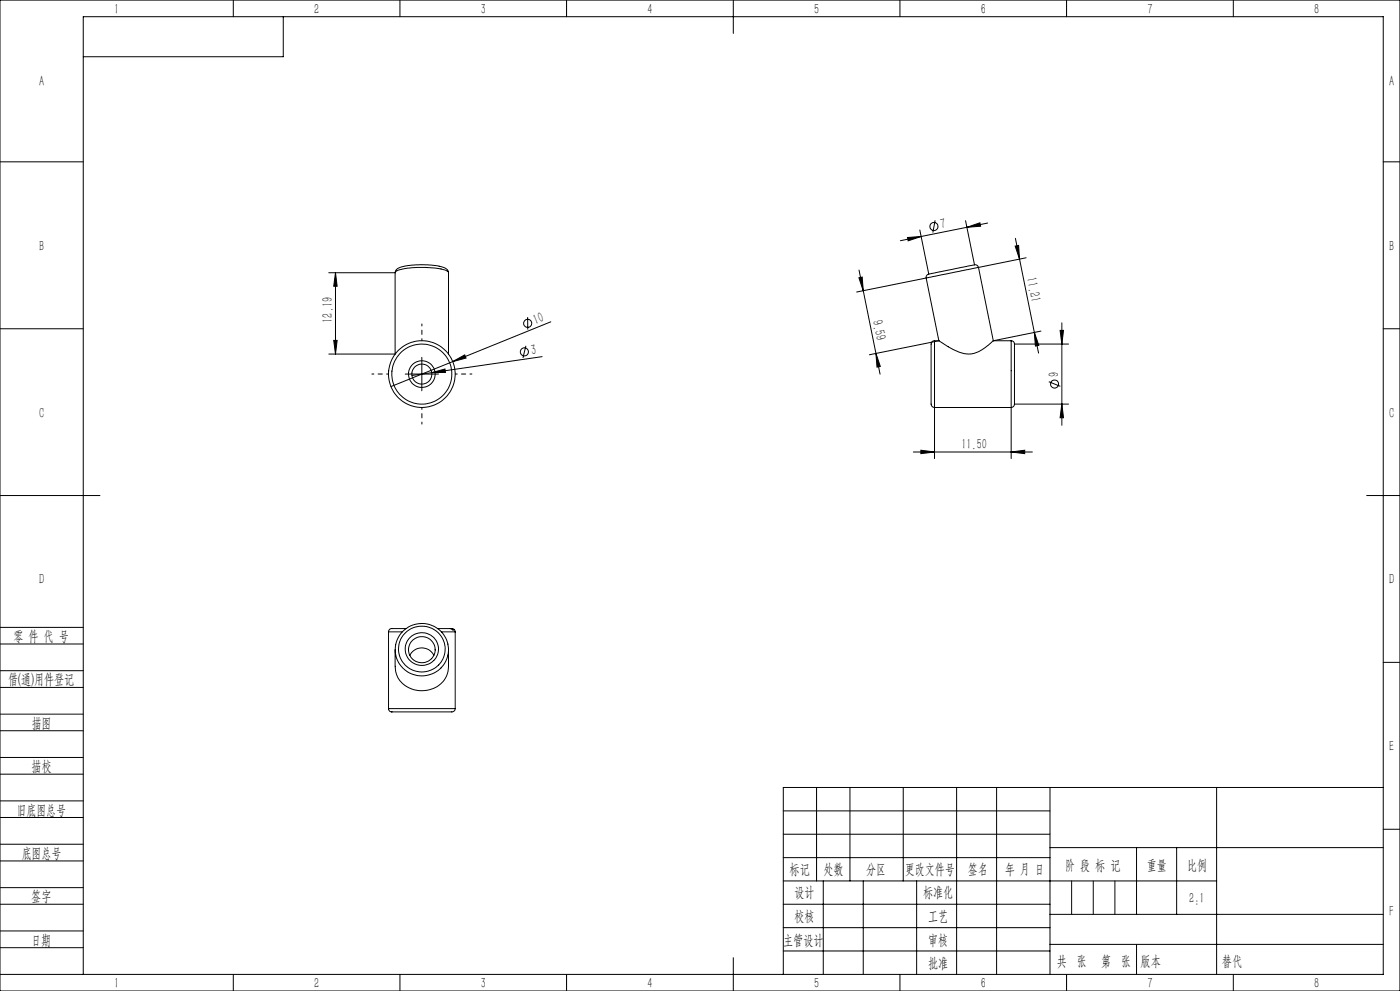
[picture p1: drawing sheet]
<svg xmlns="http://www.w3.org/2000/svg" width="420mm" height="297mm" viewBox="0 0 420 297" stroke-linecap="round" stroke-linejoin="round" font-family="sans-serif">
<g fill="none" stroke="#000" stroke-width=".3">
<path d="M0 0h420v297h-420zM70 0v5M85 5v12h-60M120 0v5M170 0v5M220 0v10M270 0v5M320 0v5M370 0v5M0 48.5h25M415 48.5h5M272.2 71.2l4.2-.3-3.9 1.3z"/>
<path d="M275.9 68.9l2.7 13.2M276.4 70.9l-6.3 1.2M280.5 66l-.6 3.7M289.7 66.1l2.6 13.3M290.1 68.1l3.9-1.3 .2 1zM290.1 68.1l-13.7 2.8M292.3 79.4a1.04 1.04 0 0 1 1.2 .7M292.3 79.4l-13.7 2.7M296.3 66.8l-6.2 1.3M304.6 73.8l1-.2 .3 4zM304.6 71.4l1.3 6.2M305.9 77.6l4.4 22"/>
<path d="M307.8 77.3l-14.3 2.8M0 98.5h25M98.6 81.7h19.9M100.6 81.7l.5 4.1h-1zM100.6 81.7v24.4M118.5 81.7l.1-.2a15.1 15.1 0 0 1 8.4-1.4 14.6 14.6 0 0 1 7.4 1.4l.1 .2M118.5 81.7v24.4h-19.9M118.6 81.7a2.19 2.19 0 0 1 2.2-1.8 26.4 26.4 0 0 1 12.8 .5 1.52 1.52 0 0 1 .9 1.3M134.5 81.7v24.4M158.3 95v3.8M165.2 96.4l-47.9 19.4M257.7 83.3l1-.3 .3 4.1z"/>
<path d="M257.7 80.9l1.3 6.2M259 87.1l3.8 18.8M277.8 83.3l-20.8 4.2M277.8 83.3l3.9 18.8M278.6 82.1a1.04 1.04 0 0 0-.8 1.2M293.5 80.1l-15.7 3.2M293.5 80.1l4.5 22M310.3 99.6l1.3 3.9-1 .2zM310.3 99.6l1.3 6.2M312.3 99.2l-14.3 2.9M318 99h1.1l-.5 4.1zM318.6 96.8v30.7"/>
<path d="M415 98.5h5M100.1 102h1l-.5 4.1zM121.6 112.1h10M126.5 107.1v10M129.5 111.7l4-1.1 .1 1zM129.5 111.7l-5.9 .8M135.8 108.4l3.6-2 .4 .9zM157.8 103.6l-.9 3.7M162.6 106.9l-33.1 4.8M262.8 105.9l1.2 6.2M262.8 105.9l1.3 3.9-1 .2zM280.4 102.1a1.57 1.57 0 0 0-1.1 2.2v13.6a7.2 7.2 0 0 0 .3 3.9l.8 .3"/>
<path d="M280.4 102.1v20M280.4 102.1h1.3M281.7 102.1l-20.9 4.2M281.7 102.1a26.6 26.6 0 0 0 8 3.9 9.5 9.5 0 0 0 7.1-2.9l1.2-1M298 102.1h5.4M303.4 102.1a.96 .96 0 0 1 .9 1M303.4 102.1v20M304.3 103.1v18M304.3 103.1h16.3M314.6 114.4l3.5 1.4M274 135.5h35.7M276.3 134.9l4.1 .6-4.1 .5z"/>
<path d="M280.4 122.1h23M280.4 122.1v15.3M303.4 135.5l4-.6v1.1zM303.4 122.1v15.3M304.3 121.1a1.02 1.02 0 0 1-.9 1M304.3 121.1h16.3M318.6 121.1l.5 4.1h-1.1zM0 148.5h30M410 148.5h10M0 193h25M0 188h25M116.6 189.4h4.1"/>
<path d="M116.6 189.4v23M118.5 194.7v5M120.9 189.2a8 8 0 0 1 11.5 .1 8 8 0 0 1-.7 11.6 8 8 0 0 1-11.5-1.4 7.8 7.8 0 0 1 .7-10.3zM121.8 188.4h-1.3a7.1 7.1 0 0 0-3.7 .3l-.2 .7M130.2 196.4a4 4 0 0 0-3.7-2.2 4 4 0 0 0-3.6 2.2M131.3 188.4h3.7M132.4 189.4h4.2M134.5 194.7v5a7.8 7.8 0 0 1-10.4 7 7.2 7.2 0 0 1-5.5-7M135 188.4l.9 .4M135 188.4h.2M135.2 188.4h.3a.98 .98 0 0 1 1.1 1M135.2 188.4l.7 .4"/>
<path d="M135.9 188.8h.1M136.6 189.4v23M415 198.5h5M0 206h25M0 201h25M0 219h25M0 214h25M116.6 212.4a1.37 1.37 0 0 0 1.8 1h13.9a8.2 8.2 0 0 0 3.9-.3l.4-.7M116.6 212.4h20M0 232h25M0 227h25M245 236v28"/>
<path d="M255 236v28M271 236v28M287 236v56M299 236v56M315 236v56M365 236v56M415 236h-180v56M0 245h25M0 240h25M0 258h25M0 253h25M235 243h80"/>
<path d="M235 250h80M235 257h80M315 254h100M341 254v20M353 254v20M415 248.5h5M0 271h25M0 266h25M0 279h25M235 271h80M235 264h130M235 278h80"/>
<path d="M247 264v28M259 264v28M275 264v28M315 274h100M0 284h25M0 292h415v-287h-390v287M70 292v5M120 292v5M170 292v5M220 287v10M235 285h80M270 292v5"/>
<path d="M315 283h100M320 292v5M370 292v5"/>
<circle cx="280.2" cy="67.9" r="1.23"/>
<circle cx="158.3" cy="96.9" r="1.21"/>
<circle cx="126.5" cy="112.1" r="4"/>
<circle cx="126.5" cy="112.1" r="9"/>
<circle cx="126.6" cy="112.1" r="10"/>
<circle cx="126.6" cy="112.1" r="3"/>
<circle cx="157.3" cy="105.4" r="1.21"/>
<circle cx="316.4" cy="115.1" r="1.22"/>
<circle cx="126.5" cy="194.6" r="6.9"/>
<circle cx="126.5" cy="194.6" r="5"/>
<circle cx="126.6" cy="194.7" r="4"/>
</g>
<path d="M116.6 112.1h-5M126.6 102.1v-5M136.6 112.1h5M126.6 122.1v5" fill="none" stroke="#000" stroke-width=".3" stroke-dasharray="30.5 1.3 1.3 1.3" stroke-dashoffset="29.9"/>
<path d="M321.5 264v10M328 264v10M334.5 264v10M341 283v9" fill="none" stroke="#0a0605" stroke-width=".3"/>
<g fill="#000">
<path d="M129.5 111.7l4-1.1 .1 1zM135.8 108.4l3.6-2 .4 .9z"/>
<path d="M290.1 68.1l3.9-1.3 .2 1zM272.2 71.2l4.2-.3-3.9 1.3z"/>
<path d="M100.6 81.7l.5 4.1h-1zM100.1 102h1l-.5 4.1z"/>
<path d="M257.7 83.3l1-.3 .3 4.1zM262.8 105.9l1.3 3.9-1 .2z"/>
<path d="M310.3 99.6l1.3 3.9-1 .2zM304.6 73.8l1-.2 .3 4z"/>
<path d="M276.3 134.9l4.1 .6-4.1 .5zM303.4 135.5l4-.6v1.1z"/>
<path d="M318.6 121.1l.5 4.1h-1.1zM318 99h1.1l-.5 4.1z"/>
</g>
<g font-size="4.4">
<text x="34.2" y="4.1">1</text>
<text x="94.2" y="4.1">2</text>
<text x="144.2" y="4.1">3</text>
<text x="194.2" y="4.1">4</text>
<text x="244.2" y="4.1">5</text>
<text x="294.2" y="4.1">6</text>
<text x="344.2" y="4.1">7</text>
<text x="394.2" y="4.1">8</text>
<text x="11.7" y="25.9">A</text>
<text x="416.7" y="25.9">A</text>
<text x="282.4" y="68.7" transform="rotate(-11 282.4 68.7)">7</text>
<text x="11.7" y="75.1">B</text>
<text x="416.7" y="75.1">B</text>
<text x="307.9" y="83.4" transform="rotate(79 307.9 83.4)">11.21</text>
<text x="99.8" y="96.7" transform="rotate(-90 99.8 96.7)">12.19</text>
<text x="160.7" y="97.4" transform="rotate(-22 160.7 97.4)">10</text>
<text x="261.7" y="96.3" transform="rotate(79 261.7 96.3)">9.59</text>
<text x="159.5" y="106.4" transform="rotate(-8 159.5 106.4)">3</text>
<text x="317.7" y="113.1" transform="rotate(-90 317.7 113.1)">9</text>
<text x="11.7" y="125.1">C</text>
<text x="416.7" y="125.1">C</text>
<text x="288.4" y="134.6">11.50</text>
<text x="11.7" y="175.1">D</text>
<text x="416.7" y="175.1">D</text>
<text x="4" y="192">零 件 代 号</text>
<text x="2.5" y="205.1">借(通)用件登记</text>
<text x="9.5" y="218.1">描图</text>
<text x="416.7" y="225.1">E</text>
<text x="9.5" y="231.1">描校</text>
<text x="5" y="244.2">旧底图总号</text>
<text x="6.5" y="257.2">底图总号</text>
<text x="236.9" y="261.9">标记</text>
<text x="247.1" y="261.9">处数</text>
<text x="259.9" y="261.9">分区</text>
<text x="271.5" y="261.9">更改文件号</text>
<text x="290.4" y="261.9">签名</text>
<text x="301.5" y="261.9">年 月 日</text>
<text x="319.5" y="260.6">阶 段 标 记</text>
<text x="344" y="260.6">重量</text>
<text x="356.1" y="260.6">比例</text>
<text x="238.3" y="268.9">设计</text>
<text x="276.9" y="268.9">标准化</text>
<text x="9.4" y="270.1">签字</text>
<text x="356.8" y="270.7">2:1</text>
<text x="416.8" y="274.4">F</text>
<text x="238.3" y="276.1">校核</text>
<text x="278.4" y="276">工艺</text>
<text x="9.4" y="283.2">日期</text>
<text x="234.9" y="283.3">主管设计</text>
<text x="278.4" y="283.3">审核</text>
<text x="278.4" y="290.2">批准</text>
<text x="317.1" y="289.4">共 张</text>
<text x="330.3" y="289.4">第 张</text>
<text x="342.1" y="289.4">版本</text>
<text x="34.2" y="296.1">1</text>
<text x="94.2" y="296.1">2</text>
<text x="144.2" y="296.1">3</text>
<text x="194.2" y="296.1">4</text>
<text x="244.2" y="296.1">5</text>
<text x="294.2" y="296.1">6</text>
<text x="344.2" y="296.1">7</text>
<text x="394.2" y="296.1">8</text>
</g>
<text font-size="4.4" fill="#0a0605" x="366.6" y="289.4">替代</text>
</svg>
